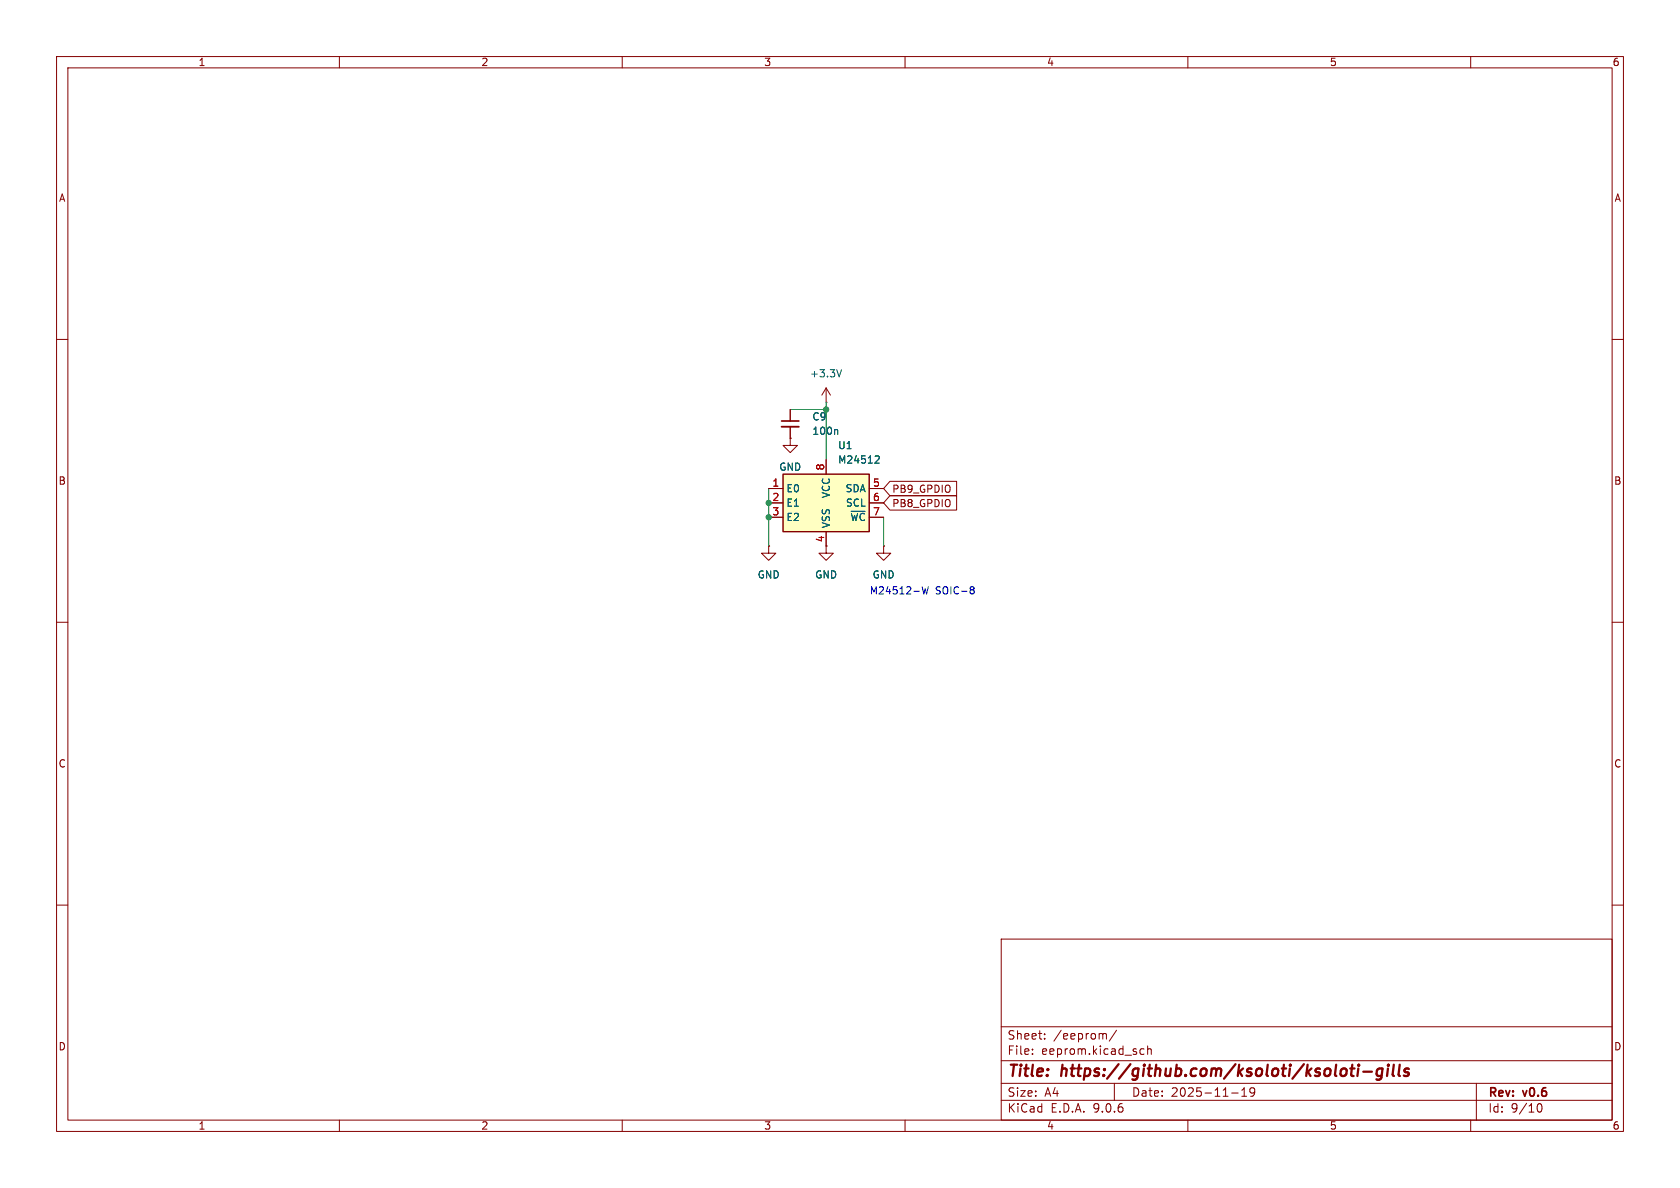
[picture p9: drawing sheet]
<svg xmlns="http://www.w3.org/2000/svg" width="297mm" height="210mm" viewBox="0 0 297 210" stroke-linecap="round" stroke-linejoin="round" font-family="sans-serif">
<g fill="none" stroke="#840000" stroke-width=".18">
<path d="M10 10h277v190h-277zM12 12h273v186h-273zM60 10v2M110 10v2M160 10v2M210 10v2M260 10v2M10 60h2M146 71.1h.1M146 68.6l-.7 1.3M146 68.6l.8 1.3M146 68.6v2.5"/>
<path d="M285 60h2M135.9 96.5v1.3h1.3l-1.3 1.3-1.3-1.3h1.3M135.9 96.5h.1M146 96.5v1.3h1.3l-1.3 1.3-1.2-1.3h1.2M10 110h2M285 110h2M10 160h2M177 166h108v32h-108zM285 160h2M60 198v2M110 198v2M160 198v2"/>
<path d="M177 194.5h108M177 191.5h108M177 187.5h108M177 181.5h108M182.5 186.3v.1M182.5 185.5v.1M184.7 183.6v.1M184.7 182.8v.1M195.2 182.7l.3 .1 .1 .1v.8M197 191.5v3M197.4 182.1l-1.3 2M201.6 186.3l.2 .1 .4-.1"/>
<path d="M202.2 185.5l-.4-.1-.2 .1M202.9 185.5l.2-.1 .4 .1v.9M202.9 184.9v1.5M210 198v2M217.7 193.2h1.2M219.5 193.8h.9M219.5 192.7l.5-.4v1.5M221 192.4v.5l.1 .3h.4l.3-.3M221.7 192.4a.99 .99 0 0 1-.3 1.4h-.3M260 198v2M261 191.5v6.5M271.7 195.7l.2-.5 .2-.1a.81 .81 0 0 1 .6 .6 .81 .81 0 0 1-.3 .8h-.4l-.3-.5"/>
</g>
<g fill="none" stroke="#840000" stroke-width=".4">
<path d="M238.7 188.9h.8M238.9 190.1l.4 .1M239.1 188.2l-.2 1.7M240.1 188.9l-.1 1.3M240.2 188.2v.2M240.2 188.2l-.1 .1 .1 .1M240.2 188.2l.1 .1-.1 .1M241 189.4h1.5M244.4 189a.66 .66 0 0 0-1 .3l-.1 .5 .2 .3 .2 .1 .6-.1M244.4 188.9l-.2 1.6a.6 .6 0 0 1-.9 .3M245.4 188.9l-.2 1.3M245.5 188.2l-.1 .2"/>
<path d="M245.5 188.2l-.2 .1 .1 .1M245.5 188.2v.1l-.1 .1M246.4 188.2l-.2 1.7 .2 .3M247.5 188.2l-.3 1.7 .3 .3M249.1 189a.49 .49 0 0 0-.8 .3v.1l.7 .2 .1 .3-.4 .3-.5-.1"/>
</g>
<path d="M148.8 65.3l-.5 1.3" fill="none" stroke="#006464" stroke-width=".18"/>
<path d="M138.4 83.8h15.3v10.2h-15.3z" fill="#ffffc2"/>
<path d="M138.4 83.8h15.3v10.2h-15.3z" fill="none" stroke="#840000" stroke-width=".25"/>
<g fill="none" stroke="#840000" stroke-width=".18">
<path d="M139.7 77.5v1.2h1.3l-1.3 1.3-1.3-1.3h1.3M139.7 77.5h.1M139.7 72.4v2M139.7 75.4v2.1M135.9 96.5h.1M135.9 86.4h2.5M135.9 88.9h2.5M135.9 91.4h2.5M146 81.3v2.5M146 94v2.5M153.7 86.4h2.5M153.7 88.9h2.5"/>
<path d="M153.7 91.4h2.5M156.2 96.5v1.3h1.3l-1.3 1.3-1.3-1.3h1.3M156.2 96.5h.1M157.3 85.1h11.8v2.5h-11.8l-1.1-1.2zM157.3 87.6h11.8v2.6h-11.8l-1.1-1.3z"/>
</g>
<path d="M147.9 75.9l.2 .2v.7M154.9 80.6l.4 .1 .1 .3-.7 .9h.7" fill="none" stroke="#006464" stroke-width=".18"/>
<path d="M138.2 74.4h3" fill="none" stroke="#840000" stroke-width=".3"/>
<path d="M138.2 75.4h3" fill="none" stroke="#840000" stroke-width=".33"/>
<path d="M139.7 72.4h6.3M146 71.1v10.2M135.9 86.4v10.1M156.2 91.4v5.1" fill="none" stroke="#009600" stroke-width=".18"/>
<path d="M163 103.7l.3 1.3 .3-.9 .2 .9 .3-1.3M171.7 103.7h.3l.2 .3-.2 .3M171.7 104.3h.3M172 104.3l.2 .2v.3l-.1 .1-.4 .1" fill="none" stroke="#0000c2" stroke-width=".18"/>
<g fill="#009600" stroke="#009600" stroke-width=".18">
<circle cx="146" cy="72.4" r=".46"/>
<circle cx="135.9" cy="88.9" r=".46"/>
<circle cx="135.9" cy="91.4" r=".46"/>
</g>
<g font-size="2.8" fill="#840000">
<text x="178" y="190.9">Title:</text>
<text x="187.7" y="190.9">https://github.com/ksoloti/ksoloti-gills</text>
</g>
<g font-size="2.1" fill="#840000">
<text x="178" y="184">Sheet:</text>
<text x="186.2" y="184">/eeprom/</text>
<text x="178" y="186.7">File:</text>
<text x="184.1" y="186.7">eeprom.kicad_sch</text>
<text x="178" y="196.9">KiCad</text>
<text x="178" y="194.1">Size:</text>
<text x="184.7" y="194.1">A4</text>
<text x="185.7" y="196.9">E.D.A.</text>
<text x="193.3" y="196.9">9.0.6</text>
<text x="200" y="194.1">Date:</text>
<text x="207" y="194.1">2025-11-19</text>
<text x="263" y="194.3">Rev:</text>
<text x="263" y="196.9">Id:</text>
<text x="267.1" y="196.9">9/10</text>
<text x="269.4" y="194.3">v0.6</text>
</g>
<g font-size="1.8" fill="#840000">
<text x="35" y="11.9">1</text>
<text x="85" y="11.9">2</text>
<text x="135" y="11.9">3</text>
<text x="185" y="11.9">4</text>
<text x="235" y="11.9">5</text>
<text x="285" y="11.9">6</text>
<text x="10.3" y="35.9">A</text>
<text x="285.3" y="35.9">A</text>
<text x="10.3" y="85.9">B</text>
<text x="157.6" y="87.3">PB9_GPDIO</text>
<text x="157.6" y="89.9">PB8_GPDIO</text>
<text x="285.3" y="85.9">B</text>
<text x="145.8" y="96" transform="rotate(-90 145.8 96)">4</text>
<text x="10.3" y="135.9">C</text>
<text x="285.3" y="135.9">C</text>
<text x="10.3" y="185.9">D</text>
<text x="285.3" y="185.9">D</text>
<text x="35" y="199.9">1</text>
<text x="85" y="199.9">2</text>
<text x="135" y="199.9">3</text>
<text x="185" y="199.9">4</text>
<text x="235" y="199.9">5</text>
<text x="285" y="199.9">6</text>
</g>
<g font-size="1.8" fill="#006464">
<text x="143.1" y="66.9">+3.3V</text>
<text x="143.5" y="74.5">C9</text>
<text x="143.5" y="77.1">100n</text>
<text x="137.7" y="83.4">GND</text>
<text x="148.1" y="82.1">M24512</text>
<text x="148.1" y="79.6">U1</text>
<text x="138.9" y="87.2">E0</text>
<text x="138.9" y="89.8">E1</text>
<text x="146.9" y="88.2" transform="rotate(-90 146.9 88.2)">VCC</text>
<text x="149.4" y="87.2">SDA</text>
<text x="149.5" y="89.8">SCL</text>
<text x="138.9" y="92.3">E2</text>
<text x="146.9" y="93.5" transform="rotate(-90 146.9 93.5)">VSS</text>
<text x="150.2" y="92.3">~{WC}</text>
<text x="133.9" y="102.5">GND</text>
<text x="144" y="102.5">GND</text>
<text x="154.2" y="102.5">GND</text>
</g>
<g font-size="1.8" fill="#a90000">
<text x="145.8" y="83.3" transform="rotate(-90 145.8 83.3)">8</text>
<text x="136.5" y="86.1">1</text>
<text x="136.5" y="88.6">2</text>
<text x="154.2" y="86.1">5</text>
<text x="154.2" y="88.6">6</text>
<text x="136.5" y="91.2">3</text>
<text x="154.2" y="91.2">7</text>
</g>
<g font-size="1.8" fill="#0000c2">
<text x="153.7" y="105.2">M24512-W</text>
<text x="165.4" y="105.2">SOIC-8</text>
</g>
</svg>
